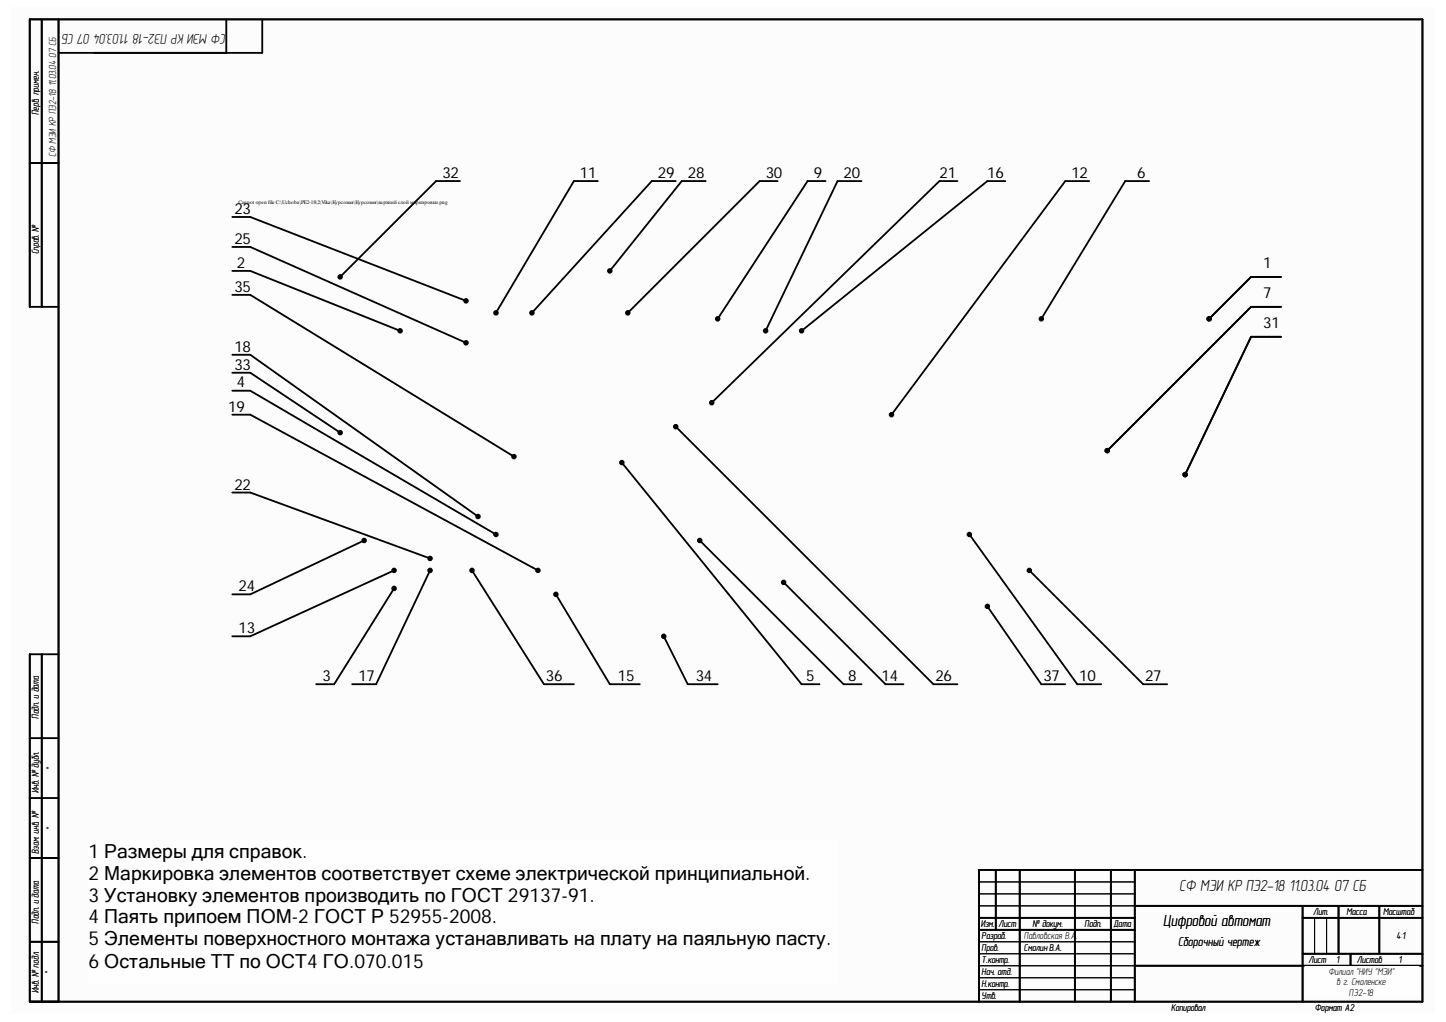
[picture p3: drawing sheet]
<svg xmlns="http://www.w3.org/2000/svg" width="297mm" height="210mm" viewBox="0 0 297 210" stroke-linecap="round" stroke-linejoin="round" font-family="sans-serif">
<g fill="#fcfcfc">
<path d="M2.2 1.5h292.5v206.7h-292.5z" fill-rule="evenodd"/>
<path d="M2.2 1.5h292.5v206.7h-292.5z" fill-rule="evenodd"/>
</g>
<g fill="none" stroke="#000" stroke-width=".37">
<path d="M6.1 134.4v71.3h286.1v-201.7h-280.2v201.7M8.6 134.4v71.3M6.1 176.2h5.9M204.6 178.7v12.3M209.5 178.7v27M220.8 178.7v27M228.2 178.7v27M233.1 178.7v27M292.2 178.7h-91.1v27M6.1 193.4h5.9M201.1 188.5h32M201.1 191h32"/>
<path d="M233.1 186h59.1M233.1 198.4h59.1M267.6 188.5h24.6M267.6 186v19.7M267.6 195.9h24.6M275 186v9.9M277.4 195.9v2.5M283.3 186v9.9"/>
</g>
<path d="M201.1 198.4h32M201.1 195.9h32M201.1 193.4h32M201.1 186h32M201.1 183.6h32M201.1 181.1h32M270 188.5v7.4M272.5 188.5v7.4M201.1 203.3h32M201.1 200.8h32" fill="none" stroke="#000" stroke-width=".21"/>
<path d="M8.6 4v59M12 4h-5.9v59h5.9M46.5 4v6.9M53.9 4v6.9h-41.9M6.1 33.5h5.9M6.1 134.4h5.9M6.1 151.6h5.9M6.1 163.9h5.9" fill="none" stroke="#000" stroke-width=".38"/>
<path d="M268.1 198.5h23.4v6h-23.4z" fill-rule="evenodd" fill="#fefefe"/>
<path d="M268.1 198.5h23.4v6h-23.4z" fill="none" stroke="#fefefe" stroke-width=".21"/>
<path d="M18.2 172.5h153.9v29.5h-153.9z" fill-rule="evenodd" fill="#fefefe"/>
<path d="M18.2 172.5h153.9v29.5h-153.9z" fill="none" stroke="#fefefe" stroke-width=".21"/>
<g fill="none" stroke="#000" stroke-width=".37">
<path d="M172.1 37.2h4.9M196.7 37.2h-3.7l-46.8 45.5M206.5 37.2h-3.7l-38.1 30.7M223.8 37.2h-5l-35.7 48M236.1 37.2h-5l-17.2 28.3M263.1 56.9h-6.1l-8.6 8.6M263.1 63h-6.1l-29.5 29.6M263.1 69.2h-6.1l-13.5 28.3M138.8 87.6l52.9 52.9h5M143.7 111l29.6 29.5h3.7M161 119.6l20.9 20.9h3.7M199.1 109.8l22.2 30.7h4.9"/>
<path d="M211.4 117.2l23.4 23.3h5M202.8 124.5l11.1 16h4.9"/>
<circle cx="213.9" cy="65.5" r=".37"/>
<circle cx="248.4" cy="65.5" r=".37"/>
<circle cx="183.1" cy="85.2" r=".38"/>
<circle cx="227.4" cy="92.6" r=".38"/>
<circle cx="243.4" cy="97.5" r=".38"/>
<circle cx="199.1" cy="109.8" r=".37"/>
<circle cx="211.4" cy="117.2" r=".38"/>
<circle cx="202.8" cy="124.5" r=".38"/>
</g>
<g fill="#000">
<circle cx="69.9" cy="56.9" r=".38"/>
<circle cx="125.3" cy="55.6" r=".38"/>
<circle cx="82.2" cy="67.9" r=".38"/>
<circle cx="95.7" cy="61.8" r=".38"/>
<circle cx="95.7" cy="70.4" r=".38"/>
<circle cx="101.9" cy="64.3" r=".38"/>
<circle cx="109.3" cy="64.3" r=".38"/>
<circle cx="129" cy="64.3" r=".38"/>
<circle cx="147.4" cy="65.5" r=".38"/>
<circle cx="157.3" cy="67.9" r=".37"/>
<circle cx="164.7" cy="67.9" r=".38"/>
<circle cx="213.9" cy="65.5" r=".37"/>
<circle cx="248.4" cy="65.5" r=".37"/>
<circle cx="69.9" cy="88.9" r=".38"/>
<circle cx="105.6" cy="93.8" r=".37"/>
<circle cx="127.7" cy="95" r=".38"/>
<circle cx="138.8" cy="87.6" r=".38"/>
<circle cx="146.2" cy="82.7" r=".37"/>
<circle cx="183.1" cy="85.2" r=".38"/>
<circle cx="227.4" cy="92.6" r=".38"/>
<circle cx="243.4" cy="97.5" r=".38"/>
<circle cx="74.8" cy="111" r=".38"/>
<circle cx="81" cy="117.2" r=".38"/>
<circle cx="88.3" cy="114.7" r=".38"/>
<circle cx="88.3" cy="117.2" r=".38"/>
<circle cx="97" cy="117.2" r=".38"/>
<circle cx="98.2" cy="106.1" r=".38"/>
<circle cx="101.9" cy="109.8" r=".38"/>
<circle cx="110.5" cy="117.2" r=".38"/>
<circle cx="143.7" cy="111" r=".38"/>
<circle cx="161" cy="119.6" r=".38"/>
<circle cx="199.1" cy="109.8" r=".37"/>
<circle cx="211.4" cy="117.2" r=".38"/>
<circle cx="81" cy="120.8" r=".38"/>
<circle cx="114.2" cy="122.1" r=".38"/>
<circle cx="136.3" cy="130.7" r=".38"/>
<circle cx="202.8" cy="124.5" r=".38"/>
</g>
<g fill="none" stroke="#000" stroke-width=".38">
<path d="M94.5 37.2h-4.9l-19.7 19.7M122.8 37.2h-4.9l-16 27.1M138.8 37.2h-4.9l-24.6 27.1M145 37.2h-5l-14.7 18.4M159.7 37.2h-3.7l-27 27.1M169.6 37.2h-3.7l-18.5 28.3M172.1 37.2l-14.8 30.7M47.7 55.6h3.7l30.8 12.3M47.7 44.6h3.7l44.3 17.2M47.7 50.7h3.7l44.3 19.7M47.7 72.9h3.7l46.8 33.2M47.7 76.6h3.7l18.5 12.3"/>
<path d="M47.7 60.6h3.7l54.2 33.2M47.7 80.2h3.7l50.5 29.6M47.7 85.2h3.7l59.1 32M127.7 95l37 45.5h3.7M47.7 101.2h3.7l36.9 13.5M74.8 111l-23.4 11.1h-3.7M81 117.2l-29.6 13.5h-3.7M88.3 117.2l-11 23.3h-5M97 117.2l14.7 23.3h6.2M81 120.8l-12.4 19.7h-3.6M114.2 122.1l11.1 18.4h6.1M136.3 130.7l5 9.8h6.1"/>
<circle cx="69.9" cy="56.9" r=".38"/>
<circle cx="125.3" cy="55.6" r=".38"/>
<circle cx="82.2" cy="67.9" r=".38"/>
<circle cx="95.7" cy="61.8" r=".38"/>
<circle cx="95.7" cy="70.4" r=".38"/>
<circle cx="101.9" cy="64.3" r=".38"/>
<circle cx="109.3" cy="64.3" r=".38"/>
<circle cx="129" cy="64.3" r=".38"/>
<circle cx="147.4" cy="65.5" r=".38"/>
<circle cx="157.3" cy="67.9" r=".37"/>
<circle cx="164.7" cy="67.9" r=".38"/>
<circle cx="69.9" cy="88.9" r=".38"/>
<circle cx="105.6" cy="93.8" r=".37"/>
<circle cx="127.7" cy="95" r=".38"/>
<circle cx="138.8" cy="87.6" r=".38"/>
<circle cx="146.2" cy="82.7" r=".37"/>
<circle cx="74.8" cy="111" r=".38"/>
<circle cx="81" cy="117.2" r=".38"/>
<circle cx="88.3" cy="114.7" r=".38"/>
<circle cx="88.3" cy="117.2" r=".38"/>
<circle cx="97" cy="117.2" r=".38"/>
<circle cx="98.2" cy="106.1" r=".38"/>
<circle cx="101.9" cy="109.8" r=".38"/>
<circle cx="110.5" cy="117.2" r=".38"/>
<circle cx="143.7" cy="111" r=".38"/>
<circle cx="161" cy="119.6" r=".38"/>
<circle cx="81" cy="120.8" r=".38"/>
<circle cx="114.2" cy="122.1" r=".38"/>
<circle cx="136.3" cy="130.7" r=".38"/>
</g>
<g font-size="4">
<text x="18.2" y="176.2">1 Размеры для справок.</text>
<text x="18.2" y="180.7">2 Маркировка элементов соответствует схеме электрической принципиальной.</text>
<text x="18.2" y="185.2">3 Установку элементов производить по ГОСТ 29137-91.</text>
<text x="18.2" y="189.7">4 Паять припоем ПОМ-2 ГОСТ Р 52955-2008.</text>
<text x="18.2" y="194.1">5 Элементы поверхностного монтажа устанавливать на плату на паяльную пасту.</text>
<text x="18.2" y="198.7">6 Остальные ТТ по ОСТ4 ГО.070.015</text>
</g>
<g font-size="3.3">
<text x="242.2" y="182.9">СФ МЭИ КР ПЭ2-18 11.03.04 07 СБ</text>
<text x="238.9" y="190.3">Цифровой автомат</text>
</g>
<g font-size="3.1">
<text x="90.9" y="36.5">32</text>
<text x="119.1" y="36.5">11</text>
<text x="135.1" y="36.5">29</text>
<text x="141.3" y="36.5">28</text>
<text x="157.3" y="36.5">30</text>
<text x="167.2" y="36.5">9</text>
<text x="173.3" y="36.5">20</text>
<text x="193" y="36.5">21</text>
<text x="202.8" y="36.5">16</text>
<text x="220.1" y="36.5">12</text>
<text x="233.6" y="36.5">6</text>
<text x="48.1" y="43.9">23</text>
<text x="48.1" y="50.1">25</text>
<text x="48.1" y="59.9">35</text>
<text x="48.7" y="55">2</text>
<text x="259.5" y="55">1</text>
<text x="259.5" y="61.1">7</text>
<text x="259.5" y="67.3">31</text>
<text x="48.1" y="72.2">18</text>
<text x="48.1" y="75.9">33</text>
<text x="48.7" y="79.6">4</text>
<text x="46.9" y="84.6">19</text>
<text x="48.1" y="100.5">22</text>
<text x="49" y="121.4">24</text>
<text x="49" y="130">13</text>
<text x="66.3" y="139.9">3</text>
<text x="73.6" y="139.9">17</text>
<text x="112.1" y="139.9">36</text>
<text x="126.9" y="139.9">15</text>
<text x="142.9" y="139.9">34</text>
<text x="165.6" y="139.9">5</text>
<text x="174.2" y="139.9">8</text>
<text x="181.1" y="139.9">14</text>
<text x="192.2" y="139.9">26</text>
<text x="214.3" y="139.9">37</text>
<text x="221.7" y="139.9">10</text>
<text x="235.2" y="139.9">27</text>
</g>
<g font-size="2.9">
<text x="18.5" y="7" transform="rotate(-180 18.5 7)">07 СБ</text>
<text x="26.6" y="7" transform="rotate(-180 26.6 7)">11.03.04</text>
<text x="46.5" y="7" transform="rotate(-180 46.5 7)">СФ МЭИ КР ПЭ2-18</text>
</g>
<text font-size="2.7" x="242" y="194.2">Сборочный чертеж</text>
<g font-size="2.1">
<text x="11.5" y="11.8" transform="rotate(-90 11.5 11.8)">07 СБ</text>
<text x="11.5" y="17.8" transform="rotate(-90 11.5 17.8)">11.03.04</text>
<text x="8" y="23.7" transform="rotate(-90 8 23.7)">Перв. примен.</text>
<text x="11.5" y="32.3" transform="rotate(-90 11.5 32.3)">СФ МЭИ КР ПЭ2-18</text>
<text x="8" y="52.3" transform="rotate(-90 8 52.3)">Справ. №</text>
<text x="8" y="147.6" transform="rotate(-90 8 147.6)">Подп. и дата</text>
<text x="10.9" y="158.3" transform="rotate(-90 10.9 158.3)">*</text>
<text x="8" y="162.9" transform="rotate(-90 8 162.9)">Инв. № дубл.</text>
<text x="10.9" y="170.6" transform="rotate(-90 10.9 170.6)">*</text>
<text x="8" y="175.5" transform="rotate(-90 8 175.5)">Взам. инв. №</text>
<text x="8" y="189.7" transform="rotate(-90 8 189.7)">Подп. и дата</text>
<text x="201.5" y="190.3">Изм.</text>
<text x="205.1" y="190.3">Лист</text>
<text x="212.1" y="190.3">№ докум.</text>
<text x="222.8" y="190.3">Подп.</text>
<text x="228.7" y="190.3">Дата</text>
<text x="269.7" y="187.9">Лит.</text>
<text x="276.6" y="187.9">Масса</text>
<text x="284.1" y="187.9">Масштаб</text>
<text x="201.6" y="195.2">Пров.</text>
<text x="201.6" y="197.8">Т.контр.</text>
<text x="201.6" y="192.8">Разраб.</text>
<text x="210.3" y="195.2">Смолин В.А.</text>
<text x="210.3" y="192.8">Павловская В.А</text>
<text x="221" y="192.8">.</text>
<text x="268.8" y="197.8">Лист</text>
<text x="274.5" y="197.8">1</text>
<text x="278.7" y="197.8">Листов</text>
<text x="286.8" y="192.8">4:1</text>
<text x="287.3" y="197.8">1</text>
<text x="8" y="204" transform="rotate(-90 8 204)">Инв. № подл.</text>
<text x="10.7" y="200.1" transform="rotate(-90 10.7 200.1)">*</text>
<text x="201.6" y="202.7">Н.контр.</text>
<text x="201.6" y="200.2">Нач. отд.</text>
<text x="272.9" y="200.1">Филиал &quot;НИУ &quot;МЭИ&quot;</text>
<text x="274.6" y="202.3">в г. Смоленске</text>
<text x="201.6" y="205.1">Утв.</text>
<text x="240.6" y="207.6">Копировал</text>
<text x="270.1" y="207.6">Формат А2</text>
<text x="277.1" y="204.5">ПЭ2-18</text>
</g>
<text font-size="1.1" x="49" y="41.9">Cannot open file C:\Uchoba\PE2-18\2\Vika\Курсовая\Курсовая\верхний слой маркировки.png</text>
</svg>
